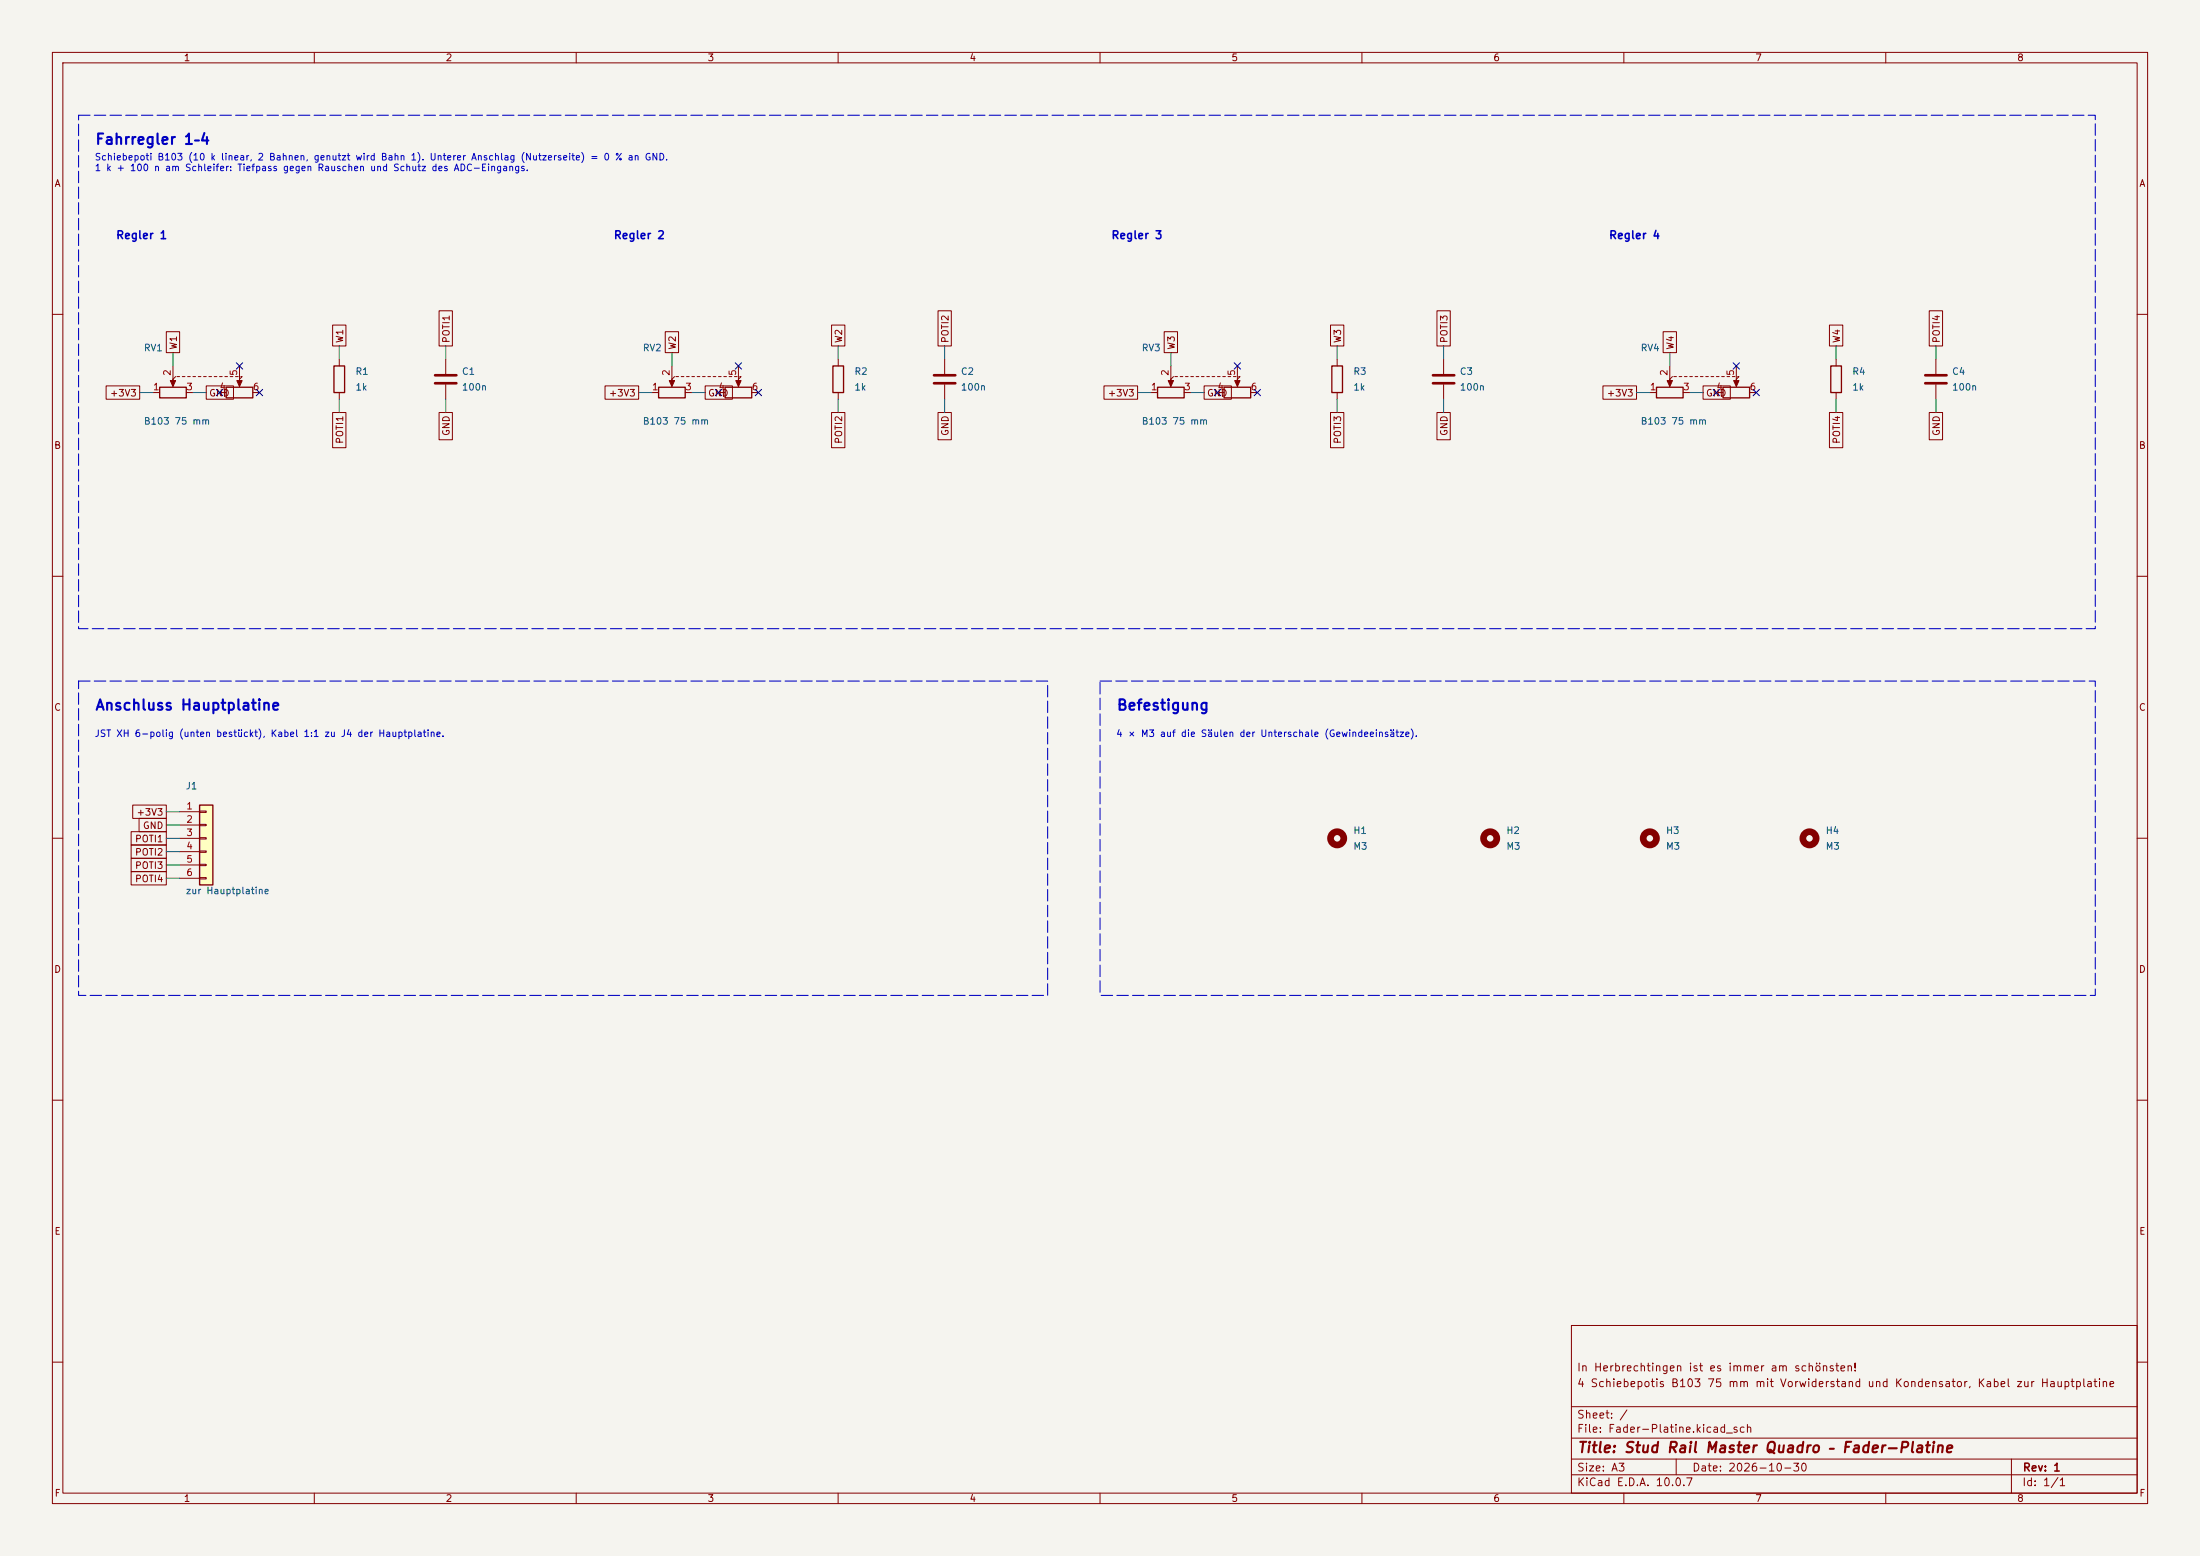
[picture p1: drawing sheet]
(kicad_sch (version 20250114) (generator "eeschema") (generator_version "9.0")
(paper "A3")
(title_block (title "Stud Rail Master Quadro – Fader-Platine") (date "2026-10-30") (rev "1")
 (comment 1 "4 Schiebepotis B103 75 mm mit Vorwiderstand und Kondensator, Kabel zur Hauptplatine")
 (comment 2 "In Herbrechtingen ist es immer am schönsten!"))
(lib_symbols
 (symbol "Device:R_Potentiometer_Dual"
  (pin_names
   (offset 1.016) (hide yes))
  (exclude_from_sim no)
  (in_bom yes)
  (on_board yes)
  (in_pos_files yes)
  (duplicate_pin_numbers_are_jumpers no)
  (property "Reference" "RV" (at 0 3.81 0) (show_name no) (do_not_autoplace no) (effects (font (size 1.27 1.27))))
  (property "Value" "R_Potentiometer_Dual" (at 0 1.905 0) (show_name no) (do_not_autoplace no) (effects (font (size 1.27 1.27))))
  (property "Footprint" "" (at 6.35 -1.905 0) (show_name no) (do_not_autoplace no) (hide yes) (effects (font (size 1.27 1.27))))
  (property "Datasheet" "" (at 6.35 -1.905 0) (show_name no) (do_not_autoplace no) (hide yes) (effects (font (size 1.27 1.27))))
  (property "Description" "Dual potentiometer" (at 0 0 0) (show_name no) (do_not_autoplace no) (hide yes) (effects (font (size 1.27 1.27))))
  (property "Sim.Library" "${KICAD9_SYMBOL_DIR}/Simulation_SPICE.sp" (at 0 0 0) (show_name no) (do_not_autoplace no) (hide yes) (effects (font (size 1.27 1.27))))
  (property "Sim.Name" "pot_dual" (at 0 0 0) (show_name no) (do_not_autoplace no) (hide yes) (effects (font (size 1.27 1.27))))
  (property "Sim.Device" "SUBCKT" (at 0 0 0) (show_name no) (do_not_autoplace no) (hide yes) (effects (font (size 1.27 1.27))))
  (property "Sim.Pins" "1=r1A 2=wA 3=r0A 4=r1B 5=wB 6=r0B" (at 0 0 0) (show_name no) (do_not_autoplace no) (hide yes) (effects (font (size 1.27 1.27))))
  (property "Sim.Params" "Rtot=1 wpos=0.4" (at 0 0 0) (show_name no) (do_not_autoplace no) (hide yes) (effects (font (size 1.27 1.27))))
  (symbol "R_Potentiometer_Dual_0_1"
   (rectangle (start -8.89 -1.524) (end -3.81 -3.556) (stroke (width 0.254) (type default)) (fill (type none)))
   (polyline (pts (xy -6.35 0) (xy -6.35 -1.016)) (stroke (width 0) (type default)) (fill (type none)))
   (polyline (pts (xy -6.35 0) (xy -6.35 -1.016)) (stroke (width 0) (type default)) (fill (type none)))
   (polyline (pts (xy -6.35 0) (xy -5.842 0.508)) (stroke (width 0) (type default)) (fill (type none)))
   (polyline (pts (xy -6.35 -1.397) (xy -6.858 -0.254) (xy -5.842 -0.254) (xy -6.35 -1.397)) (stroke (width 0) (type default)) (fill (type outline)))
   (polyline (pts (xy -5.588 0.508) (xy -5.08 0.508)) (stroke (width 0) (type default)) (fill (type none)))
   (polyline (pts (xy -4.572 0.508) (xy -4.064 0.508)) (stroke (width 0) (type default)) (fill (type none)))
   (polyline (pts (xy -3.556 0.508) (xy -3.048 0.508)) (stroke (width 0) (type default)) (fill (type none)))
   (polyline (pts (xy -2.54 0.508) (xy -2.032 0.508)) (stroke (width 0) (type default)) (fill (type none)))
   (polyline (pts (xy -1.524 0.508) (xy -1.016 0.508)) (stroke (width 0) (type default)) (fill (type none)))
   (polyline (pts (xy -0.508 0.508) (xy 0 0.508)) (stroke (width 0) (type default)) (fill (type none)))
   (polyline (pts (xy 0.508 0.508) (xy 1.016 0.508)) (stroke (width 0) (type default)) (fill (type none)))
   (polyline (pts (xy 1.524 0.508) (xy 2.032 0.508)) (stroke (width 0) (type default)) (fill (type none)))
   (polyline (pts (xy 2.54 0.508) (xy 3.048 0.508)) (stroke (width 0) (type default)) (fill (type none)))
   (polyline (pts (xy 3.556 0.508) (xy 4.064 0.508)) (stroke (width 0) (type default)) (fill (type none)))
   (rectangle (start 3.81 -1.524) (end 8.89 -3.556) (stroke (width 0.254) (type default)) (fill (type none)))
   (polyline (pts (xy 4.572 0.508) (xy 5.08 0.508)) (stroke (width 0) (type default)) (fill (type none)))
   (polyline (pts (xy 5.588 0.508) (xy 6.096 0.508)) (stroke (width 0) (type default)) (fill (type none)))
   (polyline (pts (xy 6.35 0) (xy 6.35 -1.016)) (stroke (width 0) (type default)) (fill (type none)))
   (polyline (pts (xy 6.35 0) (xy 6.35 -1.016)) (stroke (width 0) (type default)) (fill (type none)))
   (polyline (pts (xy 6.35 -1.397) (xy 5.842 -0.254) (xy 6.858 -0.254) (xy 6.35 -1.397)) (stroke (width 0) (type default)) (fill (type outline)))
   (polyline (pts (xy 6.604 0.508) (xy 6.858 0.508) (xy 6.35 0)) (stroke (width 0) (type default)) (fill (type none))))
  (symbol "R_Potentiometer_Dual_1_1"
   (pin passive line (at -10.16 -2.54 0) (length 1.27) (name "1" (effects (font (size 1.27 1.27)))) (number "1" (effects (font (size 1.27 1.27)))))
   (pin passive line (at -6.35 2.54 270) (length 2.54) (name "2" (effects (font (size 1.27 1.27)))) (number "2" (effects (font (size 1.27 1.27)))))
   (pin passive line (at -2.54 -2.54 180) (length 1.27) (name "3" (effects (font (size 1.27 1.27)))) (number "3" (effects (font (size 1.27 1.27)))))
   (pin passive line (at 2.54 -2.54 0) (length 1.27) (name "4" (effects (font (size 1.27 1.27)))) (number "4" (effects (font (size 1.27 1.27)))))
   (pin passive line (at 6.35 2.54 270) (length 2.54) (name "5" (effects (font (size 1.27 1.27)))) (number "5" (effects (font (size 1.27 1.27)))))
   (pin passive line (at 10.16 -2.54 180) (length 1.27) (name "6" (effects (font (size 1.27 1.27)))) (number "6" (effects (font (size 1.27 1.27))))))
  (embedded_fonts no))
 (symbol "Device:R"
  (pin_numbers (hide yes))
  (pin_names
   (offset 0))
  (exclude_from_sim no)
  (in_bom yes)
  (on_board yes)
  (in_pos_files yes)
  (duplicate_pin_numbers_are_jumpers no)
  (property "Reference" "R" (at 2.032 0 90) (show_name no) (do_not_autoplace no) (effects (font (size 1.27 1.27))))
  (property "Value" "R" (at 0 0 90) (show_name no) (do_not_autoplace no) (effects (font (size 1.27 1.27))))
  (property "Footprint" "" (at -1.778 0 90) (show_name no) (do_not_autoplace no) (hide yes) (effects (font (size 1.27 1.27))))
  (property "Datasheet" "" (at 0 0 0) (show_name no) (do_not_autoplace no) (hide yes) (effects (font (size 1.27 1.27))))
  (property "Description" "Resistor" (at 0 0 0) (show_name no) (do_not_autoplace no) (hide yes) (effects (font (size 1.27 1.27))))
  (symbol "R_0_1"
   (rectangle (start -1.016 -2.54) (end 1.016 2.54) (stroke (width 0.254) (type default)) (fill (type none))))
  (symbol "R_1_1"
   (pin passive line (at 0 3.81 270) (length 1.27) (name "" (effects (font (size 1.27 1.27)))) (number "1" (effects (font (size 1.27 1.27)))))
   (pin passive line (at 0 -3.81 90) (length 1.27) (name "" (effects (font (size 1.27 1.27)))) (number "2" (effects (font (size 1.27 1.27))))))
  (embedded_fonts no))
 (symbol "Device:C"
  (pin_numbers (hide yes))
  (pin_names
   (offset 0.254))
  (exclude_from_sim no)
  (in_bom yes)
  (on_board yes)
  (in_pos_files yes)
  (duplicate_pin_numbers_are_jumpers no)
  (property "Reference" "C" (at 0.635 2.54 0) (show_name no) (do_not_autoplace no) (effects (font (size 1.27 1.27)) (justify left)))
  (property "Value" "C" (at 0.635 -2.54 0) (show_name no) (do_not_autoplace no) (effects (font (size 1.27 1.27)) (justify left)))
  (property "Footprint" "" (at 0.9652 -3.81 0) (show_name no) (do_not_autoplace no) (hide yes) (effects (font (size 1.27 1.27))))
  (property "Datasheet" "" (at 0 0 0) (show_name no) (do_not_autoplace no) (hide yes) (effects (font (size 1.27 1.27))))
  (property "Description" "Unpolarized capacitor" (at 0 0 0) (show_name no) (do_not_autoplace no) (hide yes) (effects (font (size 1.27 1.27))))
  (symbol "C_0_1"
   (polyline (pts (xy -2.032 0.762) (xy 2.032 0.762)) (stroke (width 0.508) (type default)) (fill (type none)))
   (polyline (pts (xy -2.032 -0.762) (xy 2.032 -0.762)) (stroke (width 0.508) (type default)) (fill (type none))))
  (symbol "C_1_1"
   (pin passive line (at 0 3.81 270) (length 2.794) (name "" (effects (font (size 1.27 1.27)))) (number "1" (effects (font (size 1.27 1.27)))))
   (pin passive line (at 0 -3.81 90) (length 2.794) (name "" (effects (font (size 1.27 1.27)))) (number "2" (effects (font (size 1.27 1.27))))))
  (embedded_fonts no))
 (symbol "Connector_Generic:Conn_01x06"
  (pin_names
   (offset 1.016) (hide yes))
  (exclude_from_sim no)
  (in_bom yes)
  (on_board yes)
  (in_pos_files yes)
  (duplicate_pin_numbers_are_jumpers no)
  (property "Reference" "J" (at 0 7.62 0) (show_name no) (do_not_autoplace no) (effects (font (size 1.27 1.27))))
  (property "Value" "Conn_01x06" (at 0 -10.16 0) (show_name no) (do_not_autoplace no) (effects (font (size 1.27 1.27))))
  (property "Footprint" "" (at 0 0 0) (show_name no) (do_not_autoplace no) (hide yes) (effects (font (size 1.27 1.27))))
  (property "Datasheet" "" (at 0 0 0) (show_name no) (do_not_autoplace no) (hide yes) (effects (font (size 1.27 1.27))))
  (property "Description" "Generic connector, single row, 01x06, script generated (kicad-library-utils/schlib/autogen/connector/)" (at 0 0 0) (show_name no) (do_not_autoplace no) (hide yes) (effects (font (size 1.27 1.27))))
  (symbol "Conn_01x06_1_1"
   (rectangle (start -1.27 6.35) (end 1.27 -8.89) (stroke (width 0.254) (type default)) (fill (type background)))
   (rectangle (start -1.27 5.207) (end 0 4.953) (stroke (width 0.1524) (type default)) (fill (type none)))
   (rectangle (start -1.27 2.667) (end 0 2.413) (stroke (width 0.1524) (type default)) (fill (type none)))
   (rectangle (start -1.27 0.127) (end 0 -0.127) (stroke (width 0.1524) (type default)) (fill (type none)))
   (rectangle (start -1.27 -2.413) (end 0 -2.667) (stroke (width 0.1524) (type default)) (fill (type none)))
   (rectangle (start -1.27 -4.953) (end 0 -5.207) (stroke (width 0.1524) (type default)) (fill (type none)))
   (rectangle (start -1.27 -7.493) (end 0 -7.747) (stroke (width 0.1524) (type default)) (fill (type none)))
   (pin passive line (at -5.08 5.08 0) (length 3.81) (name "Pin_1" (effects (font (size 1.27 1.27)))) (number "1" (effects (font (size 1.27 1.27)))))
   (pin passive line (at -5.08 2.54 0) (length 3.81) (name "Pin_2" (effects (font (size 1.27 1.27)))) (number "2" (effects (font (size 1.27 1.27)))))
   (pin passive line (at -5.08 0 0) (length 3.81) (name "Pin_3" (effects (font (size 1.27 1.27)))) (number "3" (effects (font (size 1.27 1.27)))))
   (pin passive line (at -5.08 -2.54 0) (length 3.81) (name "Pin_4" (effects (font (size 1.27 1.27)))) (number "4" (effects (font (size 1.27 1.27)))))
   (pin passive line (at -5.08 -5.08 0) (length 3.81) (name "Pin_5" (effects (font (size 1.27 1.27)))) (number "5" (effects (font (size 1.27 1.27)))))
   (pin passive line (at -5.08 -7.62 0) (length 3.81) (name "Pin_6" (effects (font (size 1.27 1.27)))) (number "6" (effects (font (size 1.27 1.27))))))
  (embedded_fonts no))
 (symbol "Mechanical:MountingHole"
  (pin_names
   (offset 1.016))
  (exclude_from_sim no)
  (in_bom no)
  (on_board yes)
  (in_pos_files yes)
  (duplicate_pin_numbers_are_jumpers no)
  (property "Reference" "H" (at 0 5.08 0) (show_name no) (do_not_autoplace no) (effects (font (size 1.27 1.27))))
  (property "Value" "MountingHole" (at 0 3.175 0) (show_name no) (do_not_autoplace no) (effects (font (size 1.27 1.27))))
  (property "Footprint" "" (at 0 0 0) (show_name no) (do_not_autoplace no) (hide yes) (effects (font (size 1.27 1.27))))
  (property "Datasheet" "" (at 0 0 0) (show_name no) (do_not_autoplace no) (hide yes) (effects (font (size 1.27 1.27))))
  (property "Description" "Mounting Hole without connection" (at 0 0 0) (show_name no) (do_not_autoplace no) (hide yes) (effects (font (size 1.27 1.27))))
  (symbol "MountingHole_0_1"
   (circle (center 0 0) (radius 1.27) (stroke (width 1.27) (type default)) (fill (type none))))
  (embedded_fonts no)))
(rectangle (start 15 22) (end 400 120) (stroke (width 0.2) (type dash)) (fill (type none)))
(text "Fahrregler 1–4" (exclude_from_sim no) (at 18 28 0) (effects (font (size 2 2) (bold yes)) (justify left bottom)))
(text "Schiebepoti B103 (10 k linear, 2 Bahnen, genutzt wird Bahn 1). Unterer Anschlag (Nutzerseite) = 0 % an GND.\n1 k + 100 n am Schleifer: Tiefpass gegen Rauschen und Schutz des ADC-Eingangs." (exclude_from_sim no) (at 18 33 0) (effects (font (size 1.27 1.27)) (justify left bottom)))
(text "Regler 1" (exclude_from_sim no) (at 22 46 0) (effects (font (size 1.5 1.5) (bold yes)) (justify left bottom)))
(wire (pts (xy 29.21 74.93) (xy 26.67 74.93)) (stroke (width 0) (type default)))
(global_label "+3V3" (shape passive) (at 26.67 74.93 180) (fields_autoplaced yes) (effects (font (size 1.27 1.27)) (justify right)) (property "Intersheetrefs" "${INTERSHEET_REFS}" (at 26.67 74.93 0) (effects (font (size 1.27 1.27)) (hide yes))))
(wire (pts (xy 33.02 69.85) (xy 33.02 67.31)) (stroke (width 0) (type default)))
(global_label "W1" (shape passive) (at 33.02 67.31 90) (fields_autoplaced yes) (effects (font (size 1.27 1.27)) (justify left)) (property "Intersheetrefs" "${INTERSHEET_REFS}" (at 33.02 67.31 0) (effects (font (size 1.27 1.27)) (hide yes))))
(wire (pts (xy 36.83 74.93) (xy 39.37 74.93)) (stroke (width 0) (type default)))
(global_label "GND" (shape passive) (at 39.37 74.93 0) (fields_autoplaced yes) (effects (font (size 1.27 1.27)) (justify left)) (property "Intersheetrefs" "${INTERSHEET_REFS}" (at 39.37 74.93 0) (effects (font (size 1.27 1.27)) (hide yes))))
(no_connect (at 41.91 74.93))
(no_connect (at 45.72 69.85))
(no_connect (at 49.53 74.93))
(wire (pts (xy 64.77 68.58) (xy 64.77 66.04)) (stroke (width 0) (type default)))
(global_label "W1" (shape passive) (at 64.77 66.04 90) (fields_autoplaced yes) (effects (font (size 1.27 1.27)) (justify left)) (property "Intersheetrefs" "${INTERSHEET_REFS}" (at 64.77 66.04 0) (effects (font (size 1.27 1.27)) (hide yes))))
(wire (pts (xy 64.77 76.2) (xy 64.77 78.74)) (stroke (width 0) (type default)))
(global_label "POTI1" (shape passive) (at 64.77 78.74 270) (fields_autoplaced yes) (effects (font (size 1.27 1.27)) (justify right)) (property "Intersheetrefs" "${INTERSHEET_REFS}" (at 64.77 78.74 0) (effects (font (size 1.27 1.27)) (hide yes))))
(wire (pts (xy 85.09 68.58) (xy 85.09 66.04)) (stroke (width 0) (type default)))
(global_label "POTI1" (shape passive) (at 85.09 66.04 90) (fields_autoplaced yes) (effects (font (size 1.27 1.27)) (justify left)) (property "Intersheetrefs" "${INTERSHEET_REFS}" (at 85.09 66.04 0) (effects (font (size 1.27 1.27)) (hide yes))))
(wire (pts (xy 85.09 76.2) (xy 85.09 78.74)) (stroke (width 0) (type default)))
(global_label "GND" (shape passive) (at 85.09 78.74 270) (fields_autoplaced yes) (effects (font (size 1.27 1.27)) (justify right)) (property "Intersheetrefs" "${INTERSHEET_REFS}" (at 85.09 78.74 0) (effects (font (size 1.27 1.27)) (hide yes))))
(text "Regler 2" (exclude_from_sim no) (at 117 46 0) (effects (font (size 1.5 1.5) (bold yes)) (justify left bottom)))
(wire (pts (xy 124.46 74.93) (xy 121.92 74.93)) (stroke (width 0) (type default)))
(global_label "+3V3" (shape passive) (at 121.92 74.93 180) (fields_autoplaced yes) (effects (font (size 1.27 1.27)) (justify right)) (property "Intersheetrefs" "${INTERSHEET_REFS}" (at 121.92 74.93 0) (effects (font (size 1.27 1.27)) (hide yes))))
(wire (pts (xy 128.27 69.85) (xy 128.27 67.31)) (stroke (width 0) (type default)))
(global_label "W2" (shape passive) (at 128.27 67.31 90) (fields_autoplaced yes) (effects (font (size 1.27 1.27)) (justify left)) (property "Intersheetrefs" "${INTERSHEET_REFS}" (at 128.27 67.31 0) (effects (font (size 1.27 1.27)) (hide yes))))
(wire (pts (xy 132.08 74.93) (xy 134.62 74.93)) (stroke (width 0) (type default)))
(global_label "GND" (shape passive) (at 134.62 74.93 0) (fields_autoplaced yes) (effects (font (size 1.27 1.27)) (justify left)) (property "Intersheetrefs" "${INTERSHEET_REFS}" (at 134.62 74.93 0) (effects (font (size 1.27 1.27)) (hide yes))))
(no_connect (at 137.16 74.93))
(no_connect (at 140.97 69.85))
(no_connect (at 144.78 74.93))
(wire (pts (xy 160.02 68.58) (xy 160.02 66.04)) (stroke (width 0) (type default)))
(global_label "W2" (shape passive) (at 160.02 66.04 90) (fields_autoplaced yes) (effects (font (size 1.27 1.27)) (justify left)) (property "Intersheetrefs" "${INTERSHEET_REFS}" (at 160.02 66.04 0) (effects (font (size 1.27 1.27)) (hide yes))))
(wire (pts (xy 160.02 76.2) (xy 160.02 78.74)) (stroke (width 0) (type default)))
(global_label "POTI2" (shape passive) (at 160.02 78.74 270) (fields_autoplaced yes) (effects (font (size 1.27 1.27)) (justify right)) (property "Intersheetrefs" "${INTERSHEET_REFS}" (at 160.02 78.74 0) (effects (font (size 1.27 1.27)) (hide yes))))
(wire (pts (xy 180.34 68.58) (xy 180.34 66.04)) (stroke (width 0) (type default)))
(global_label "POTI2" (shape passive) (at 180.34 66.04 90) (fields_autoplaced yes) (effects (font (size 1.27 1.27)) (justify left)) (property "Intersheetrefs" "${INTERSHEET_REFS}" (at 180.34 66.04 0) (effects (font (size 1.27 1.27)) (hide yes))))
(wire (pts (xy 180.34 76.2) (xy 180.34 78.74)) (stroke (width 0) (type default)))
(global_label "GND" (shape passive) (at 180.34 78.74 270) (fields_autoplaced yes) (effects (font (size 1.27 1.27)) (justify right)) (property "Intersheetrefs" "${INTERSHEET_REFS}" (at 180.34 78.74 0) (effects (font (size 1.27 1.27)) (hide yes))))
(text "Regler 3" (exclude_from_sim no) (at 212 46 0) (effects (font (size 1.5 1.5) (bold yes)) (justify left bottom)))
(wire (pts (xy 219.71 74.93) (xy 217.17 74.93)) (stroke (width 0) (type default)))
(global_label "+3V3" (shape passive) (at 217.17 74.93 180) (fields_autoplaced yes) (effects (font (size 1.27 1.27)) (justify right)) (property "Intersheetrefs" "${INTERSHEET_REFS}" (at 217.17 74.93 0) (effects (font (size 1.27 1.27)) (hide yes))))
(wire (pts (xy 223.52 69.85) (xy 223.52 67.31)) (stroke (width 0) (type default)))
(global_label "W3" (shape passive) (at 223.52 67.31 90) (fields_autoplaced yes) (effects (font (size 1.27 1.27)) (justify left)) (property "Intersheetrefs" "${INTERSHEET_REFS}" (at 223.52 67.31 0) (effects (font (size 1.27 1.27)) (hide yes))))
(wire (pts (xy 227.33 74.93) (xy 229.87 74.93)) (stroke (width 0) (type default)))
(global_label "GND" (shape passive) (at 229.87 74.93 0) (fields_autoplaced yes) (effects (font (size 1.27 1.27)) (justify left)) (property "Intersheetrefs" "${INTERSHEET_REFS}" (at 229.87 74.93 0) (effects (font (size 1.27 1.27)) (hide yes))))
(no_connect (at 232.41 74.93))
(no_connect (at 236.22 69.85))
(no_connect (at 240.03 74.93))
(wire (pts (xy 255.27 68.58) (xy 255.27 66.04)) (stroke (width 0) (type default)))
(global_label "W3" (shape passive) (at 255.27 66.04 90) (fields_autoplaced yes) (effects (font (size 1.27 1.27)) (justify left)) (property "Intersheetrefs" "${INTERSHEET_REFS}" (at 255.27 66.04 0) (effects (font (size 1.27 1.27)) (hide yes))))
(wire (pts (xy 255.27 76.2) (xy 255.27 78.74)) (stroke (width 0) (type default)))
(global_label "POTI3" (shape passive) (at 255.27 78.74 270) (fields_autoplaced yes) (effects (font (size 1.27 1.27)) (justify right)) (property "Intersheetrefs" "${INTERSHEET_REFS}" (at 255.27 78.74 0) (effects (font (size 1.27 1.27)) (hide yes))))
(wire (pts (xy 275.59 68.58) (xy 275.59 66.04)) (stroke (width 0) (type default)))
(global_label "POTI3" (shape passive) (at 275.59 66.04 90) (fields_autoplaced yes) (effects (font (size 1.27 1.27)) (justify left)) (property "Intersheetrefs" "${INTERSHEET_REFS}" (at 275.59 66.04 0) (effects (font (size 1.27 1.27)) (hide yes))))
(wire (pts (xy 275.59 76.2) (xy 275.59 78.74)) (stroke (width 0) (type default)))
(global_label "GND" (shape passive) (at 275.59 78.74 270) (fields_autoplaced yes) (effects (font (size 1.27 1.27)) (justify right)) (property "Intersheetrefs" "${INTERSHEET_REFS}" (at 275.59 78.74 0) (effects (font (size 1.27 1.27)) (hide yes))))
(text "Regler 4" (exclude_from_sim no) (at 307 46 0) (effects (font (size 1.5 1.5) (bold yes)) (justify left bottom)))
(wire (pts (xy 314.96 74.93) (xy 312.42 74.93)) (stroke (width 0) (type default)))
(global_label "+3V3" (shape passive) (at 312.42 74.93 180) (fields_autoplaced yes) (effects (font (size 1.27 1.27)) (justify right)) (property "Intersheetrefs" "${INTERSHEET_REFS}" (at 312.42 74.93 0) (effects (font (size 1.27 1.27)) (hide yes))))
(wire (pts (xy 318.77 69.85) (xy 318.77 67.31)) (stroke (width 0) (type default)))
(global_label "W4" (shape passive) (at 318.77 67.31 90) (fields_autoplaced yes) (effects (font (size 1.27 1.27)) (justify left)) (property "Intersheetrefs" "${INTERSHEET_REFS}" (at 318.77 67.31 0) (effects (font (size 1.27 1.27)) (hide yes))))
(wire (pts (xy 322.58 74.93) (xy 325.12 74.93)) (stroke (width 0) (type default)))
(global_label "GND" (shape passive) (at 325.12 74.93 0) (fields_autoplaced yes) (effects (font (size 1.27 1.27)) (justify left)) (property "Intersheetrefs" "${INTERSHEET_REFS}" (at 325.12 74.93 0) (effects (font (size 1.27 1.27)) (hide yes))))
(no_connect (at 327.66 74.93))
(no_connect (at 331.47 69.85))
(no_connect (at 335.28 74.93))
(wire (pts (xy 350.52 68.58) (xy 350.52 66.04)) (stroke (width 0) (type default)))
(global_label "W4" (shape passive) (at 350.52 66.04 90) (fields_autoplaced yes) (effects (font (size 1.27 1.27)) (justify left)) (property "Intersheetrefs" "${INTERSHEET_REFS}" (at 350.52 66.04 0) (effects (font (size 1.27 1.27)) (hide yes))))
(wire (pts (xy 350.52 76.2) (xy 350.52 78.74)) (stroke (width 0) (type default)))
(global_label "POTI4" (shape passive) (at 350.52 78.74 270) (fields_autoplaced yes) (effects (font (size 1.27 1.27)) (justify right)) (property "Intersheetrefs" "${INTERSHEET_REFS}" (at 350.52 78.74 0) (effects (font (size 1.27 1.27)) (hide yes))))
(wire (pts (xy 369.57 68.58) (xy 369.57 66.04)) (stroke (width 0) (type default)))
(global_label "POTI4" (shape passive) (at 369.57 66.04 90) (fields_autoplaced yes) (effects (font (size 1.27 1.27)) (justify left)) (property "Intersheetrefs" "${INTERSHEET_REFS}" (at 369.57 66.04 0) (effects (font (size 1.27 1.27)) (hide yes))))
(wire (pts (xy 369.57 76.2) (xy 369.57 78.74)) (stroke (width 0) (type default)))
(global_label "GND" (shape passive) (at 369.57 78.74 270) (fields_autoplaced yes) (effects (font (size 1.27 1.27)) (justify right)) (property "Intersheetrefs" "${INTERSHEET_REFS}" (at 369.57 78.74 0) (effects (font (size 1.27 1.27)) (hide yes))))
(rectangle (start 15 130) (end 200 190) (stroke (width 0.2) (type dash)) (fill (type none)))
(text "Anschluss Hauptplatine" (exclude_from_sim no) (at 18 136 0) (effects (font (size 2 2) (bold yes)) (justify left bottom)))
(text "JST XH 6-polig (unten bestückt), Kabel 1:1 zu J4 der Hauptplatine." (exclude_from_sim no) (at 18 141 0) (effects (font (size 1.27 1.27)) (justify left bottom)))
(wire (pts (xy 34.29 154.94) (xy 31.75 154.94)) (stroke (width 0) (type default)))
(global_label "+3V3" (shape passive) (at 31.75 154.94 180) (fields_autoplaced yes) (effects (font (size 1.27 1.27)) (justify right)) (property "Intersheetrefs" "${INTERSHEET_REFS}" (at 31.75 154.94 0) (effects (font (size 1.27 1.27)) (hide yes))))
(wire (pts (xy 34.29 157.48) (xy 31.75 157.48)) (stroke (width 0) (type default)))
(global_label "GND" (shape passive) (at 31.75 157.48 180) (fields_autoplaced yes) (effects (font (size 1.27 1.27)) (justify right)) (property "Intersheetrefs" "${INTERSHEET_REFS}" (at 31.75 157.48 0) (effects (font (size 1.27 1.27)) (hide yes))))
(wire (pts (xy 34.29 160.02) (xy 31.75 160.02)) (stroke (width 0) (type default)))
(global_label "POTI1" (shape passive) (at 31.75 160.02 180) (fields_autoplaced yes) (effects (font (size 1.27 1.27)) (justify right)) (property "Intersheetrefs" "${INTERSHEET_REFS}" (at 31.75 160.02 0) (effects (font (size 1.27 1.27)) (hide yes))))
(wire (pts (xy 34.29 162.56) (xy 31.75 162.56)) (stroke (width 0) (type default)))
(global_label "POTI2" (shape passive) (at 31.75 162.56 180) (fields_autoplaced yes) (effects (font (size 1.27 1.27)) (justify right)) (property "Intersheetrefs" "${INTERSHEET_REFS}" (at 31.75 162.56 0) (effects (font (size 1.27 1.27)) (hide yes))))
(wire (pts (xy 34.29 165.1) (xy 31.75 165.1)) (stroke (width 0) (type default)))
(global_label "POTI3" (shape passive) (at 31.75 165.1 180) (fields_autoplaced yes) (effects (font (size 1.27 1.27)) (justify right)) (property "Intersheetrefs" "${INTERSHEET_REFS}" (at 31.75 165.1 0) (effects (font (size 1.27 1.27)) (hide yes))))
(wire (pts (xy 34.29 167.64) (xy 31.75 167.64)) (stroke (width 0) (type default)))
(global_label "POTI4" (shape passive) (at 31.75 167.64 180) (fields_autoplaced yes) (effects (font (size 1.27 1.27)) (justify right)) (property "Intersheetrefs" "${INTERSHEET_REFS}" (at 31.75 167.64 0) (effects (font (size 1.27 1.27)) (hide yes))))
(rectangle (start 210 130) (end 400 190) (stroke (width 0.2) (type dash)) (fill (type none)))
(text "Befestigung" (exclude_from_sim no) (at 213 136 0) (effects (font (size 2 2) (bold yes)) (justify left bottom)))
(text "4 × M3 auf die Säulen der Unterschale (Gewindeeinsätze)." (exclude_from_sim no) (at 213 141 0) (effects (font (size 1.27 1.27)) (justify left bottom)))
(symbol (lib_id "Device:R_Potentiometer_Dual") (at 39.37 72.39 0) (unit 1)
 (exclude_from_sim no) (in_bom yes) (on_board yes) (dnp no)
 (property "Reference" "RV1" (at 27.37 66.39 0) (effects (font (size 1.27 1.27)) (justify left)))
 (property "Value" "B103 75 mm" (at 27.37 80.39 0) (effects (font (size 1.27 1.27)) (justify left)))
 (property "Footprint" "ZugFern:Fader_B103_75mm_Dual" (at 39.37 72.39 0) (effects (font (size 1.27 1.27)) (hide yes)))
 (property "Datasheet" "" (at 39.37 72.39 0) (effects (font (size 1.27 1.27)) (hide yes)))
 (property "Description" "" (at 39.37 72.39 0) (effects (font (size 1.27 1.27)) (hide yes)))
 (pin "1") (pin "2") (pin "3") (pin "4") (pin "5") (pin "6"))
(symbol (lib_id "Device:R") (at 64.77 72.39 0) (unit 1)
 (exclude_from_sim no) (in_bom yes) (on_board yes) (dnp no)
 (property "Reference" "R1" (at 67.77 70.89 0) (effects (font (size 1.27 1.27)) (justify left)))
 (property "Value" "1k" (at 67.77 73.89 0) (effects (font (size 1.27 1.27)) (justify left)))
 (property "Footprint" "Resistor_THT:R_Axial_DIN0207_L6.3mm_D2.5mm_P7.62mm_Horizontal" (at 64.77 72.39 0) (effects (font (size 1.27 1.27)) (hide yes)))
 (property "Datasheet" "" (at 64.77 72.39 0) (effects (font (size 1.27 1.27)) (hide yes)))
 (property "Description" "" (at 64.77 72.39 0) (effects (font (size 1.27 1.27)) (hide yes)))
 (pin "1") (pin "2"))
(symbol (lib_id "Device:C") (at 85.09 72.39 0) (unit 1)
 (exclude_from_sim no) (in_bom yes) (on_board yes) (dnp no)
 (property "Reference" "C1" (at 88.09 70.89 0) (effects (font (size 1.27 1.27)) (justify left)))
 (property "Value" "100n" (at 88.09 73.89 0) (effects (font (size 1.27 1.27)) (justify left)))
 (property "Footprint" "Capacitor_THT:C_Disc_D3.0mm_W1.6mm_P2.50mm" (at 85.09 72.39 0) (effects (font (size 1.27 1.27)) (hide yes)))
 (property "Datasheet" "" (at 85.09 72.39 0) (effects (font (size 1.27 1.27)) (hide yes)))
 (property "Description" "" (at 85.09 72.39 0) (effects (font (size 1.27 1.27)) (hide yes)))
 (pin "1") (pin "2"))
(symbol (lib_id "Device:R_Potentiometer_Dual") (at 134.62 72.39 0) (unit 1)
 (exclude_from_sim no) (in_bom yes) (on_board yes) (dnp no)
 (property "Reference" "RV2" (at 122.62 66.39 0) (effects (font (size 1.27 1.27)) (justify left)))
 (property "Value" "B103 75 mm" (at 122.62 80.39 0) (effects (font (size 1.27 1.27)) (justify left)))
 (property "Footprint" "ZugFern:Fader_B103_75mm_Dual" (at 134.62 72.39 0) (effects (font (size 1.27 1.27)) (hide yes)))
 (property "Datasheet" "" (at 134.62 72.39 0) (effects (font (size 1.27 1.27)) (hide yes)))
 (property "Description" "" (at 134.62 72.39 0) (effects (font (size 1.27 1.27)) (hide yes)))
 (pin "1") (pin "2") (pin "3") (pin "4") (pin "5") (pin "6"))
(symbol (lib_id "Device:R") (at 160.02 72.39 0) (unit 1)
 (exclude_from_sim no) (in_bom yes) (on_board yes) (dnp no)
 (property "Reference" "R2" (at 163.02 70.89 0) (effects (font (size 1.27 1.27)) (justify left)))
 (property "Value" "1k" (at 163.02 73.89 0) (effects (font (size 1.27 1.27)) (justify left)))
 (property "Footprint" "Resistor_THT:R_Axial_DIN0207_L6.3mm_D2.5mm_P7.62mm_Horizontal" (at 160.02 72.39 0) (effects (font (size 1.27 1.27)) (hide yes)))
 (property "Datasheet" "" (at 160.02 72.39 0) (effects (font (size 1.27 1.27)) (hide yes)))
 (property "Description" "" (at 160.02 72.39 0) (effects (font (size 1.27 1.27)) (hide yes)))
 (pin "1") (pin "2"))
(symbol (lib_id "Device:C") (at 180.34 72.39 0) (unit 1)
 (exclude_from_sim no) (in_bom yes) (on_board yes) (dnp no)
 (property "Reference" "C2" (at 183.34 70.89 0) (effects (font (size 1.27 1.27)) (justify left)))
 (property "Value" "100n" (at 183.34 73.89 0) (effects (font (size 1.27 1.27)) (justify left)))
 (property "Footprint" "Capacitor_THT:C_Disc_D3.0mm_W1.6mm_P2.50mm" (at 180.34 72.39 0) (effects (font (size 1.27 1.27)) (hide yes)))
 (property "Datasheet" "" (at 180.34 72.39 0) (effects (font (size 1.27 1.27)) (hide yes)))
 (property "Description" "" (at 180.34 72.39 0) (effects (font (size 1.27 1.27)) (hide yes)))
 (pin "1") (pin "2"))
(symbol (lib_id "Device:R_Potentiometer_Dual") (at 229.87 72.39 0) (unit 1)
 (exclude_from_sim no) (in_bom yes) (on_board yes) (dnp no)
 (property "Reference" "RV3" (at 217.87 66.39 0) (effects (font (size 1.27 1.27)) (justify left)))
 (property "Value" "B103 75 mm" (at 217.87 80.39 0) (effects (font (size 1.27 1.27)) (justify left)))
 (property "Footprint" "ZugFern:Fader_B103_75mm_Dual" (at 229.87 72.39 0) (effects (font (size 1.27 1.27)) (hide yes)))
 (property "Datasheet" "" (at 229.87 72.39 0) (effects (font (size 1.27 1.27)) (hide yes)))
 (property "Description" "" (at 229.87 72.39 0) (effects (font (size 1.27 1.27)) (hide yes)))
 (pin "1") (pin "2") (pin "3") (pin "4") (pin "5") (pin "6"))
(symbol (lib_id "Device:R") (at 255.27 72.39 0) (unit 1)
 (exclude_from_sim no) (in_bom yes) (on_board yes) (dnp no)
 (property "Reference" "R3" (at 258.27 70.89 0) (effects (font (size 1.27 1.27)) (justify left)))
 (property "Value" "1k" (at 258.27 73.89 0) (effects (font (size 1.27 1.27)) (justify left)))
 (property "Footprint" "Resistor_THT:R_Axial_DIN0207_L6.3mm_D2.5mm_P7.62mm_Horizontal" (at 255.27 72.39 0) (effects (font (size 1.27 1.27)) (hide yes)))
 (property "Datasheet" "" (at 255.27 72.39 0) (effects (font (size 1.27 1.27)) (hide yes)))
 (property "Description" "" (at 255.27 72.39 0) (effects (font (size 1.27 1.27)) (hide yes)))
 (pin "1") (pin "2"))
(symbol (lib_id "Device:C") (at 275.59 72.39 0) (unit 1)
 (exclude_from_sim no) (in_bom yes) (on_board yes) (dnp no)
 (property "Reference" "C3" (at 278.59 70.89 0) (effects (font (size 1.27 1.27)) (justify left)))
 (property "Value" "100n" (at 278.59 73.89 0) (effects (font (size 1.27 1.27)) (justify left)))
 (property "Footprint" "Capacitor_THT:C_Disc_D3.0mm_W1.6mm_P2.50mm" (at 275.59 72.39 0) (effects (font (size 1.27 1.27)) (hide yes)))
 (property "Datasheet" "" (at 275.59 72.39 0) (effects (font (size 1.27 1.27)) (hide yes)))
 (property "Description" "" (at 275.59 72.39 0) (effects (font (size 1.27 1.27)) (hide yes)))
 (pin "1") (pin "2"))
(symbol (lib_id "Device:R_Potentiometer_Dual") (at 325.12 72.39 0) (unit 1)
 (exclude_from_sim no) (in_bom yes) (on_board yes) (dnp no)
 (property "Reference" "RV4" (at 313.12 66.39 0) (effects (font (size 1.27 1.27)) (justify left)))
 (property "Value" "B103 75 mm" (at 313.12 80.39 0) (effects (font (size 1.27 1.27)) (justify left)))
 (property "Footprint" "ZugFern:Fader_B103_75mm_Dual" (at 325.12 72.39 0) (effects (font (size 1.27 1.27)) (hide yes)))
 (property "Datasheet" "" (at 325.12 72.39 0) (effects (font (size 1.27 1.27)) (hide yes)))
 (property "Description" "" (at 325.12 72.39 0) (effects (font (size 1.27 1.27)) (hide yes)))
 (pin "1") (pin "2") (pin "3") (pin "4") (pin "5") (pin "6"))
(symbol (lib_id "Device:R") (at 350.52 72.39 0) (unit 1)
 (exclude_from_sim no) (in_bom yes) (on_board yes) (dnp no)
 (property "Reference" "R4" (at 353.52 70.89 0) (effects (font (size 1.27 1.27)) (justify left)))
 (property "Value" "1k" (at 353.52 73.89 0) (effects (font (size 1.27 1.27)) (justify left)))
 (property "Footprint" "Resistor_THT:R_Axial_DIN0207_L6.3mm_D2.5mm_P7.62mm_Horizontal" (at 350.52 72.39 0) (effects (font (size 1.27 1.27)) (hide yes)))
 (property "Datasheet" "" (at 350.52 72.39 0) (effects (font (size 1.27 1.27)) (hide yes)))
 (property "Description" "" (at 350.52 72.39 0) (effects (font (size 1.27 1.27)) (hide yes)))
 (pin "1") (pin "2"))
(symbol (lib_id "Device:C") (at 369.57 72.39 0) (unit 1)
 (exclude_from_sim no) (in_bom yes) (on_board yes) (dnp no)
 (property "Reference" "C4" (at 372.57 70.89 0) (effects (font (size 1.27 1.27)) (justify left)))
 (property "Value" "100n" (at 372.57 73.89 0) (effects (font (size 1.27 1.27)) (justify left)))
 (property "Footprint" "Capacitor_THT:C_Disc_D3.0mm_W1.6mm_P2.50mm" (at 369.57 72.39 0) (effects (font (size 1.27 1.27)) (hide yes)))
 (property "Datasheet" "" (at 369.57 72.39 0) (effects (font (size 1.27 1.27)) (hide yes)))
 (property "Description" "" (at 369.57 72.39 0) (effects (font (size 1.27 1.27)) (hide yes)))
 (pin "1") (pin "2"))
(symbol (lib_id "Connector_Generic:Conn_01x06") (at 39.37 160.02 0) (unit 1)
 (exclude_from_sim no) (in_bom yes) (on_board yes) (dnp no)
 (property "Reference" "J1" (at 35.37 150.02 0) (effects (font (size 1.27 1.27)) (justify left)))
 (property "Value" "zur Hauptplatine" (at 35.37 170.02 0) (effects (font (size 1.27 1.27)) (justify left)))
 (property "Footprint" "Connector_JST:JST_XH_B6B-XH-A_1x06_P2.50mm_Vertical" (at 39.37 160.02 0) (effects (font (size 1.27 1.27)) (hide yes)))
 (property "Datasheet" "" (at 39.37 160.02 0) (effects (font (size 1.27 1.27)) (hide yes)))
 (property "Description" "" (at 39.37 160.02 0) (effects (font (size 1.27 1.27)) (hide yes)))
 (pin "1") (pin "2") (pin "3") (pin "4") (pin "5") (pin "6"))
(symbol (lib_id "Mechanical:MountingHole") (at 255.27 160.02 0) (unit 1)
 (exclude_from_sim no) (in_bom no) (on_board yes) (dnp no)
 (property "Reference" "H1" (at 258.27 158.52 0) (effects (font (size 1.27 1.27)) (justify left)))
 (property "Value" "M3" (at 258.27 161.52 0) (effects (font (size 1.27 1.27)) (justify left)))
 (property "Footprint" "MountingHole:MountingHole_3.2mm_M3" (at 255.27 160.02 0) (effects (font (size 1.27 1.27)) (hide yes)))
 (property "Datasheet" "" (at 255.27 160.02 0) (effects (font (size 1.27 1.27)) (hide yes)))
 (property "Description" "" (at 255.27 160.02 0) (effects (font (size 1.27 1.27)) (hide yes))))
(symbol (lib_id "Mechanical:MountingHole") (at 284.48 160.02 0) (unit 1)
 (exclude_from_sim no) (in_bom no) (on_board yes) (dnp no)
 (property "Reference" "H2" (at 287.48 158.52 0) (effects (font (size 1.27 1.27)) (justify left)))
 (property "Value" "M3" (at 287.48 161.52 0) (effects (font (size 1.27 1.27)) (justify left)))
 (property "Footprint" "MountingHole:MountingHole_3.2mm_M3" (at 284.48 160.02 0) (effects (font (size 1.27 1.27)) (hide yes)))
 (property "Datasheet" "" (at 284.48 160.02 0) (effects (font (size 1.27 1.27)) (hide yes)))
 (property "Description" "" (at 284.48 160.02 0) (effects (font (size 1.27 1.27)) (hide yes))))
(symbol (lib_id "Mechanical:MountingHole") (at 314.96 160.02 0) (unit 1)
 (exclude_from_sim no) (in_bom no) (on_board yes) (dnp no)
 (property "Reference" "H3" (at 317.96 158.52 0) (effects (font (size 1.27 1.27)) (justify left)))
 (property "Value" "M3" (at 317.96 161.52 0) (effects (font (size 1.27 1.27)) (justify left)))
 (property "Footprint" "MountingHole:MountingHole_3.2mm_M3" (at 314.96 160.02 0) (effects (font (size 1.27 1.27)) (hide yes)))
 (property "Datasheet" "" (at 314.96 160.02 0) (effects (font (size 1.27 1.27)) (hide yes)))
 (property "Description" "" (at 314.96 160.02 0) (effects (font (size 1.27 1.27)) (hide yes))))
(symbol (lib_id "Mechanical:MountingHole") (at 345.44 160.02 0) (unit 1)
 (exclude_from_sim no) (in_bom no) (on_board yes) (dnp no)
 (property "Reference" "H4" (at 348.44 158.52 0) (effects (font (size 1.27 1.27)) (justify left)))
 (property "Value" "M3" (at 348.44 161.52 0) (effects (font (size 1.27 1.27)) (justify left)))
 (property "Footprint" "MountingHole:MountingHole_3.2mm_M3" (at 345.44 160.02 0) (effects (font (size 1.27 1.27)) (hide yes)))
 (property "Datasheet" "" (at 345.44 160.02 0) (effects (font (size 1.27 1.27)) (hide yes)))
 (property "Description" "" (at 345.44 160.02 0) (effects (font (size 1.27 1.27)) (hide yes))))
(sheet_instances (path "" (page "1")))
(embedded_fonts no))
